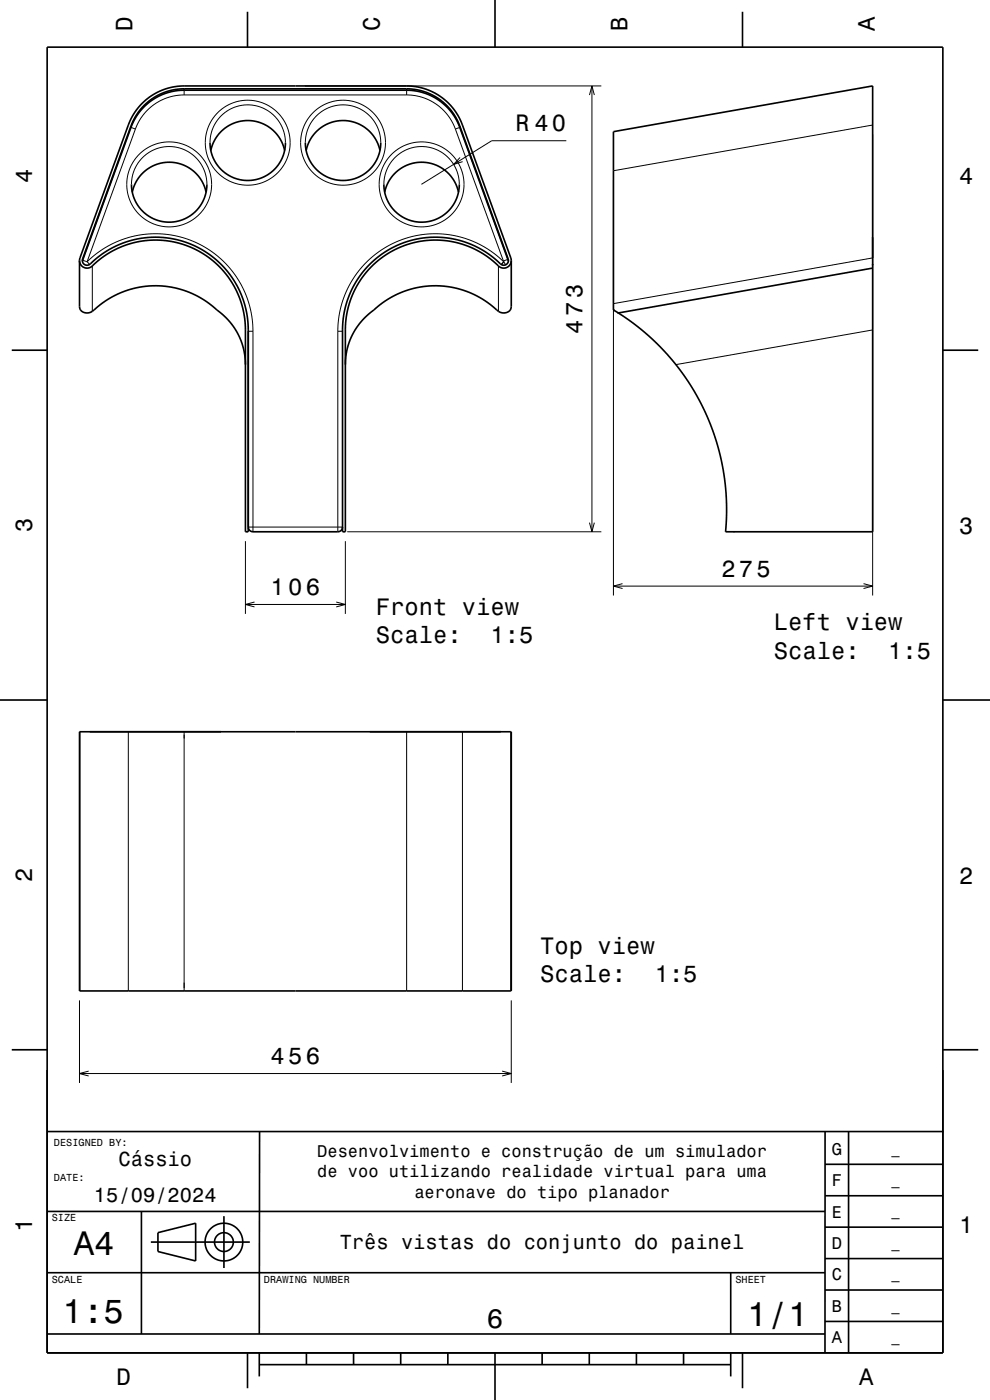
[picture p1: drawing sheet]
<svg xmlns="http://www.w3.org/2000/svg" width="210mm" height="297mm" viewBox="0 0 210 297" stroke-linecap="round" stroke-linejoin="round" font-family="sans-serif">
<g fill="none" stroke="#000" stroke-width=".21">
<path d="M39.1 18.8v1.3M64.7 18.2h62.9M86.3 18.8v1.3M125.6 18.2v94.6M27.8 26.7v.3l.9 .4M27.9 39.1a8 8 0 0 1 8-8 8 8 0 0 1 8 8M28.7 27.4l-10.2 28.1M39.1 20.1a11 11 0 0 0-10.4 7.3M39.1 20.1h47.2M44.5 30.3a8 8 0 0 1 8-8.1 8 8 0 0 1 8 8.1M64.8 30.3a8 8 0 0 1 8-8.1 8 8 0 0 1 8 8.1M81.4 39.1a8 8 0 0 1 8-8 8 8 0 0 1 8 8"/>
<path d="M86.3 20.1a11 11 0 0 1 10.3 7.3M96.6 27.4l10.2 28M97.5 26.7v.3l-.9 .4M97.6 33.4l-1.4 1.5 1.9-.6M120.1 29.9h-15.8l-14.9 9.2M125 20.2l.6-2 .5 2M130.1 38.2v88.1M185.1 28.5v97.8M185.1 26.5l-55 9.7M17.5 54.9v.3l1 .3M18.5 55.5l.5 .6M18.5 55.5l2.1-1.8 2.8-1.7 2.7-1.2 2.9-.8 3.2-.4 3 .1 2.7 .5 3.1 1 2.7 1.4 2.4 1.7 2.2 2.1 1.8 2.3 1.5 2.6 1.1 2.8 .7 3.2 .3 3"/>
<path d="M19.6 56.4v9.6M105.7 56.4v9.6M106.8 55.4l.1 .1M106.8 55.5l-2.4-2.1-2.4-1.4-2.7-1.2-2.9-.8-3.2-.4-3 .1-3 .5-3 1.1-2.9 1.5-2.4 1.8-2.1 2.1-1.8 2.4-1.4 2.4-1.1 2.8-.6 2.9-.2 3.1M106.8 55.5l-.4 .7M106.8 55.5l-.5 .6M106.9 55.5l.4 .7M106.9 55.5h-.1M107.7 55l-.9 .4M107.8 54.9v.3M185.1 54.7l-55 9.7M52.7 70.3h.1"/>
<path d="M52.7 70.3h1M53.7 70.3v42.5M71.7 70.3h1M71.7 70.3v42.5M185.1 70l-41.7 7.4M52.1 114.8v15.4M52.7 111.8h20M73.3 114.8v15.4M73.7 112.8h53.9M125 110.9l.6 1.9 .5-1.9M52.1 128.2h21.2M54 127.7l-1.9 .5 1.9 .6"/>
<path d="M71.3 127.7l2 .5-2 .6M130.1 124.3h55M132.1 123.8l-2 .5 2 .6M183.2 123.8l1.9 .5-1.9 .6M17 155.2v55M27.2 155.2v55M39.1 155.2v55M86.3 155.2v55M98.1 155.2v55M108.4 155.2v55M16.9 212.2v17.5M108.5 212.2v17.5"/>
<path d="M16.9 227.7h91.6M18.8 227.2l-1.9 .5 1.9 .6M106.5 227.2l2 .5-2 .6"/>
<circle cx="35.9" cy="39.1" r="9"/>
<circle cx="52.5" cy="30.3" r="9"/>
<circle cx="72.8" cy="30.3" r="9"/>
<circle cx="89.4" cy="39.1" r="9"/>
</g>
<g fill="none" stroke="#000" stroke-width=".35">
<path d="M10 10h190v277h-190zM52.5 2.5v7.5M105 0v10M157.5 2.5v7.5M27.9 39.1l.2 1.7 .5 1.5 .7 1.3 .9 1.2 1.2 .9 1.4 .8 1.6 .5 1.5 .1 1.5-.1 1.5-.5 1.5-.8 1.1-.9 1-1.2 .8-1.4 .4-1.4 .2-1.7M44.5 30.3l.2 1.5 .5 1.5 .7 1.5 1 1.1 1.1 1 1.5 .8 1.4 .4 1.6 .2 1.7-.2 1.4-.4 1.5-.8 1.1-1 1-1.1 .7-1.5 .5-1.5 .1-1.5M44.7 31.9a8 8 0 0 1 7.8-6.3 8 8 0 0 1 7.9 6.3M64.8 30.3l.1 1.6 .5 1.4 .8 1.5 .9 1.1 1.3 1.1 1.5 .7 1.4 .5 1.5 .1 1.6-.2 1.4-.4 1.5-.8 1.1-1 1.1-1.2 .7-1.4 .4-1.4 .2-1.6M64.9 31.9a8 8 0 0 1 7.9-6.3 8 8 0 0 1 7.8 6.3M81.4 39.1l.2 1.5 .4 1.4 .7 1.5 1.1 1.3 1.1 .9 1.5 .8 1.5 .5 1.5 .1 1.5-.1 1.6-.5 1.4-.8 1.2-.9 .9-1.2 .8-1.4 .5-1.4 .1-1.7M16.9 55.3l.1 .7 .5 .6 .7 .3 .6-.1 .6-.3 1.7-1.4 1.9-1.3 2-1.1 1.8-.7 2.2-.6 2.5-.4 2.2-.1 2.2 .3 2 .4 2.1 .7 2.1 .9 1.7 1.1 3 2.6 2.4 3.1 1.1 2 .9 2.3 .5 2.2 .3 2.2 .1 44.1h.6l-.1-43.6-.2-2.4-.5-2.2-.7-2.2-1.2-2.2-1.2-1.9-1.4-1.7-1.5-1.4-1.9-1.5-2-1.2-1.8-.8-2.1-.7-2.2-.5-2.3-.2-2 .1-1.9 .2-2.5 .6-1.9 .7-2 .9-1.7 1.1-1.9 1.6a1.24 1.24 0 0 1-2.1 .2l-.1-.8 10.3-28.3a12 12 0 0 1 11.3-7.8h47.3a12 12 0 0 1 11.1 7.9l10.3 28.3a1.07 1.07 0 0 1-.7 1.3 1.07 1.07 0 0 1-1.3-.7l-1.7-1.4-1.9-1.2-2-1.1-1.9-.7-2.2-.5-2.2-.3-2.2-.1-2.3 .2-2.2 .5-2.4 .8-1.8 .9-1.9 1.1-1.8 1.4-1.6 1.6-1.2 1.5-1.2 1.9-1.1 2.3-.8 2.1-.5 2.2-.2 2.2v43.8h.6v-43.9l.3-2.5 .6-2.4 .8-2.1 1.1-1.9 1.2-1.7 1.4-1.7 1.7-1.5 1.6-1.1 3.6-1.8 3.9-1.1 2.2-.2 2.2 .1 2.3 .3 2.1 .6 3.7 1.6 2 1.4 2 1.7 .6 .3 .7-.1 .6-.3 .4-.6 .2-.6M16.9 55.3l10.5-29.1a12.6 12.6 0 0 1 11.7-8h47.3a12.6 12.6 0 0 1 11.7 8.3l10.4 28.8"/>
<path d="M16.9 55.3v9.9l.3 .7 .6 .4 .8 .1 .8-.2 3.5-2.7 3.5-1.7 3.2-.9 3.5-.3 3.4 .4 3.6 1 3.1 1.6 3 2.3a14.1 14.1 0 0 1 5.9 11.4M17.5 55.4l10.3-28.4a12 12 0 0 1 11.3-7.9h47.3a12 12 0 0 1 11.1 7.9l10.3 28.4M28.1 40.8a8 8 0 0 1 7.8-6.4 8 8 0 0 1 7.8 6.4M81.6 40.8a8 8 0 0 1 7.8-6.4 8 8 0 0 1 7.9 6.4M108.5 55.3v9.7l-.3 .8-.3 .3-1 .3-.9-.2-2.6-2-2.1-1.3-2.3-1.1-2.6-.7-2.7-.4h-2.5l-2.5 .3-2.2 .5-2.5 1.1-2.4 1.3-3.4 2.7-1.6 1.6-1.5 2.2-1 2.1-.6 2.3-.2 2.6M185.1 56.9l-53.9 9.5-1.1-.6M2.5 74.3h7.5M130.1 65.8v-37.9l55-9.7v94.6h-31.2l.2-3.7v-3.5l-.3-3.3-.5-3.2-.7-3.2-1.1-3.5-1.1-3.1-1.4-3.2-1.6-2.8-1.9-3-2-2.8-2.5-2.9-2.2-2.3-2.5-2.1-2.5-2-2.8-1.9M130.1 65.8l.3 .1M200 74.3h7.5M52.7 111.8l.2 .7 .8 .3h18l.6-.3 .4-.7M0 148.5h10"/>
<path d="M16.9 155.2h91.6v55h-91.6zM200 148.5h10M2.5 222.7h7.5M175 240v47M180 240v47M200 222.7h7.5M10 257h165M10.1 240.1h190M30 257v26M47.5 258v11M55.1 240l-.1 43M175 253.7h25"/>
<path d="M175 247h25M10 270h165M32 263.5h21M33.5 261.5l8-2v8l-8-2zM155 270v13M175 273.7h25M175 267h25M175 260.3h25M10 283h165M52.5 287v7.5M55 289.5h100M55 287v5"/>
<path d="M65 287v2.5M75 287v2.5M85 287v2.5M95 287v2.5M105 287v10M115 287v2.5M125 287v2.5M135 287v2.5M145 287v2.5M155 287v5M157.5 287v7.5M175 280.3h25"/>
<circle cx="47.5" cy="263.5" r="2"/>
<circle cx="47.5" cy="263.5" r="4"/>
</g>
<g font-size="7.2">
<text x="15.7" y="266.3">A4</text>
<text x="13.3" y="280.7">1:5</text>
<text x="158.5" y="281.3">1/1</text>
</g>
<text font-size="5.8" x="103.3" y="281.6">6</text>
<g font-size="5">
<text x="28.1" y="6.5" transform="rotate(-90 28.1 6.5)">D</text>
<text x="80.6" y="6.5" transform="rotate(-90 80.6 6.5)">C</text>
<text x="133.1" y="6.5" transform="rotate(-90 133.1 6.5)">B</text>
<text x="185.6" y="6.5" transform="rotate(-90 185.6 6.5)">A</text>
<text x="109.3" y="27.9">R 40</text>
<text x="6.8" y="38.7" transform="rotate(-90 6.8 38.7)">4</text>
<text x="203.5" y="39">4</text>
<text x="123.6" y="70.8" transform="rotate(-90 123.6 70.8)">473</text>
<text x="6.8" y="112.9" transform="rotate(-90 6.8 112.9)">3</text>
<text x="203.5" y="113.2">3</text>
<text x="153" y="122.3">275</text>
<text x="57.4" y="126.2">106</text>
<text x="79.8" y="130.4">Front view</text>
<text x="79.8" y="136.5">Scale:</text>
<text x="104" y="136.5">1:5</text>
<text x="164.1" y="133.7">Left view</text>
<text x="164.1" y="139.7">Scale:</text>
<text x="188.4" y="139.7">1:5</text>
<text x="6.8" y="187.1" transform="rotate(-90 6.8 187.1)">2</text>
<text x="203.5" y="187.4">2</text>
<text x="114.6" y="202.3">Top view</text>
<text x="114.6" y="208.4">Scale:</text>
<text x="138.9" y="208.4">1:5</text>
<text x="57.4" y="225.7">456</text>
<text x="6.8" y="261.3" transform="rotate(-90 6.8 261.3)">1</text>
<text x="203.5" y="261.6">1</text>
<text x="24.7" y="293.8">D</text>
<text x="182.2" y="293.8">A</text>
</g>
<g font-size="4.3">
<text x="25.1" y="247.4">Cássio</text>
<text x="19.9" y="254.9">15/09/2024</text>
<text x="72.1" y="265.1">Três vistas do conjunto do painel</text>
</g>
<g font-size="3.6">
<text x="67.3" y="245.4">Desenvolvimento e construção de um simulador</text>
<text x="176.4" y="245">G</text>
<text x="67.3" y="249.8">de voo utilizando realidade virtual para uma</text>
<text x="176.4" y="251.6">F</text>
<text x="87.9" y="254.1">aeronave do tipo planador</text>
<text x="176.4" y="258.3">E</text>
<text x="176.4" y="265">D</text>
<text x="176.4" y="271.6">C</text>
<text x="176.4" y="278.3">B</text>
<text x="176.4" y="285">A</text>
</g>
<g font-size="2.9">
<text x="189.1" y="244.7">_</text>
<text x="189.1" y="251.4">_</text>
<text x="189.1" y="258">_</text>
<text x="189.1" y="264.7">_</text>
<text x="189.1" y="271.4">_</text>
<text x="189.1" y="278">_</text>
<text x="189.1" y="284.7">_</text>
</g>
<g font-size="2.2">
<text x="11.5" y="243">DESIGNED BY:</text>
<text x="11.5" y="250.5">DATE:</text>
<text x="11" y="259.1">SIZE</text>
<text x="11" y="272.1">SCALE</text>
<text x="56" y="272.1">DRAWING NUMBER</text>
<text x="156" y="272.1">SHEET</text>
</g>
</svg>
